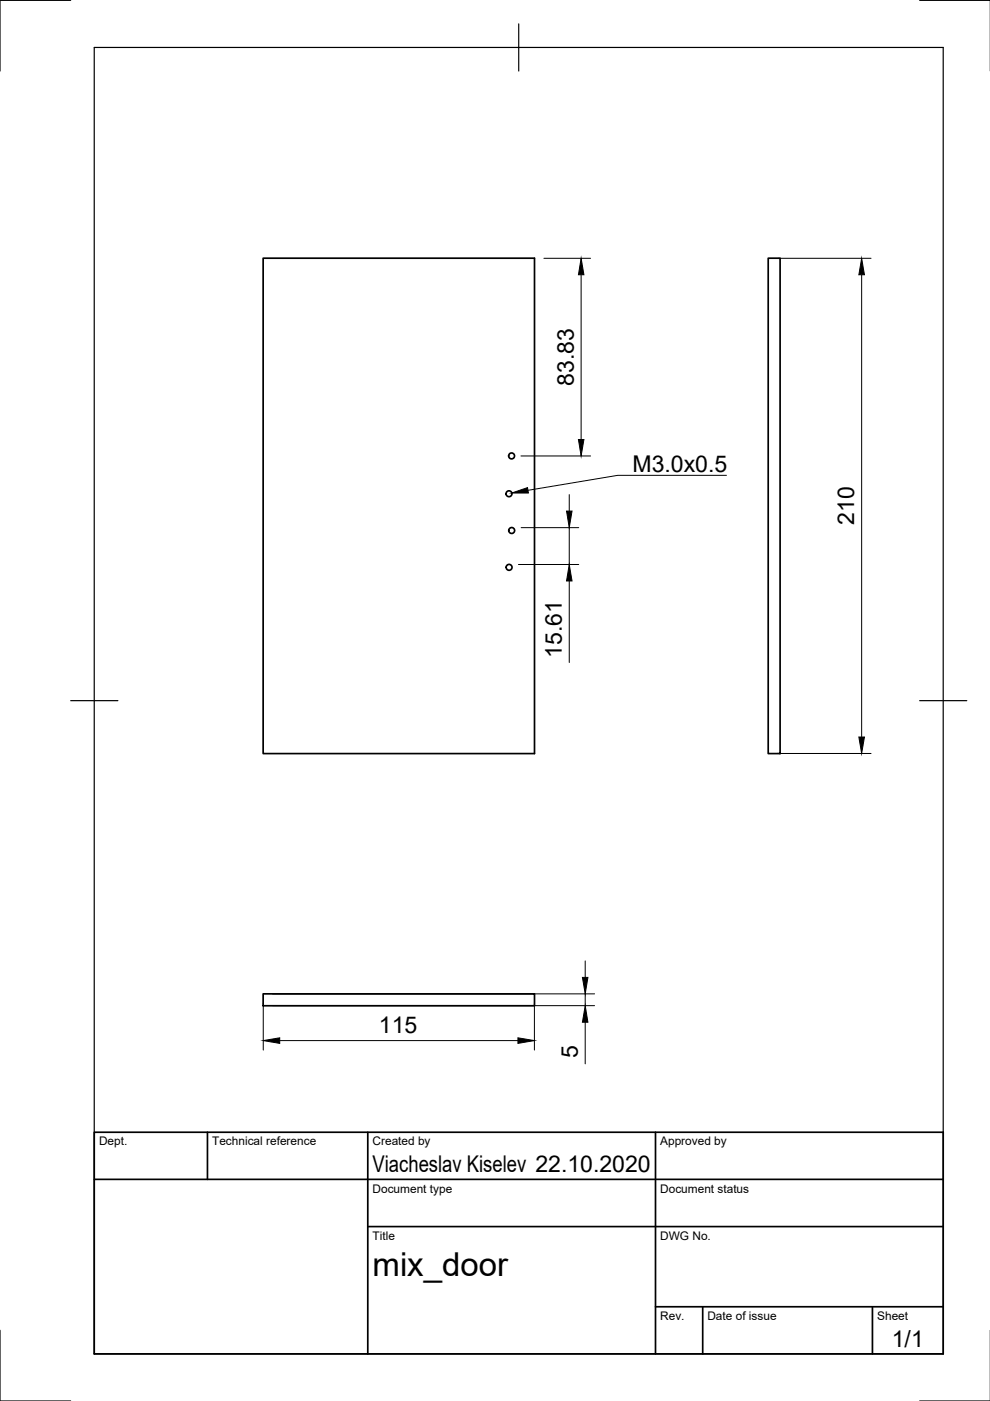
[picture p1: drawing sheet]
<svg xmlns="http://www.w3.org/2000/svg" width="210mm" height="297mm" viewBox="0 0 210 297" stroke-linecap="round" stroke-linejoin="round" font-family="sans-serif">
<!-- layer: Visible -->
<g fill="none" stroke="#000" stroke-width=".36">
<path d="M55.8 54.7h57.5v105.1h-57.5zM162.9 54.7h2.5v105.1h-2.5zM55.8 210.7h57.5v2.5h-57.5z"/>
<circle cx="108.5" cy="96.7" r=".62"/>
<circle cx="107.9" cy="104.7" r=".62"/>
<circle cx="108.5" cy="112.5" r=".62"/>
<circle cx="107.9" cy="120.3" r=".62"/>
</g>
<!-- layer: Border -->
<path d="M15 .1h-15v15M20 10.1h180v276.9h-180zM110 5.1v10M195 .1h15M15 148.6h10M195 148.6h10M0 282.1v14.9h15M195 297h15" fill="none" stroke="#000" stroke-width=".25"/>
<!-- layer: TitleBlock -->
<path d="M20 240.1h180v46.9h-180zM20 250h180M44 240.1v9.9M78 240.1v46.9M139 240.1v46.9M78 260.1h122M139 277.1h61M149 277.1v9.9M185 277.1v9.9" fill="none" stroke="#000" stroke-width=".36"/>
<!-- layer: Dimensions -->
<g fill="none" stroke="#000" stroke-width=".21">
<path d="M115.3 54.8h9.9M123.2 58.3v34.9M164.9 54.8h19.8M182.7 58.3v98M110.4 96.7h14.8M109.9 119.7h12.8M110.5 111.9h12.2M120.7 104.9v3.5M120.7 111.9v7.8M120.7 123.2v17.3M164.9 159.8h19.8M55.8 212.7v9.9"/>
<path d="M57.8 210.7h68.3M57.8 213.2h68.3M113.3 212.7v9.9M124.1 203.7v3.5M124.1 210.7v2.5M124.1 216.7v8.9M59.3 220.6h50.5"/>
</g>
<path d="M123.2 54.8l.6 3.5h-1.2zM182.7 54.8l.6 3.5h-1.2zM122.6 93.2h1.2l-.6 3.5zM120.1 108.4h1.2l-.6 3.5zM120.7 119.7l.6 3.5h-1.2zM182.1 156.3h1.2l-.6 3.5zM123.5 207.2h1.2l-.6 3.5zM124.1 213.2l.6 3.5h-1.2zM55.8 220.6l3.5-.6v1.2zM109.8 220l3.5 .6-3.5 .6z" fill="#000" stroke="#000" stroke-width=".21"/>
<!-- layer: Annotations -->
<path d="M108.5 104.5l3.3-1.1 .2 1.1z" fill="#000" stroke="#000" stroke-width=".21"/>
<path d="M154 100.8h-23l-19 3.2" fill="none" stroke="#000" stroke-width=".21"/>
<text font-size="7" x="79" y="270.6">mix_door</text>
<g font-size="4.9">
<text x="121.6" y="81.8" transform="rotate(-90 121.6 81.8)">83.83</text>
<text x="134.1" y="100.1">M3.0x0.5</text>
<text x="181.1" y="111.3" transform="rotate(-90 181.1 111.3)">210</text>
<text x="119.1" y="139.5" transform="rotate(-90 119.1 139.5)">15.61</text>
<text x="80.3" y="219.1">115</text>
<text x="122.5" y="224.2" transform="rotate(-90 122.5 224.2)">5</text>
<text x="79" y="248.5">Viacheslav Kiselev 22.10.2020</text>
<text x="189.1" y="285.7">1/1</text>
</g>
<g font-size="2.5">
<text x="21" y="242.9">Dept.</text>
<text x="45" y="242.9">Technical reference</text>
<text x="79" y="242.9">Created by</text>
<text x="140" y="242.9">Approved by</text>
<text x="79" y="252.8">Document type</text>
<text x="140" y="252.8">Document status</text>
<text x="79" y="262.9">Title</text>
<text x="140" y="262.9">DWG No.</text>
<text x="140" y="279.9">Rev.</text>
<text x="150" y="279.9">Date of issue</text>
<text x="186" y="279.9">Sheet</text>
</g>
</svg>
